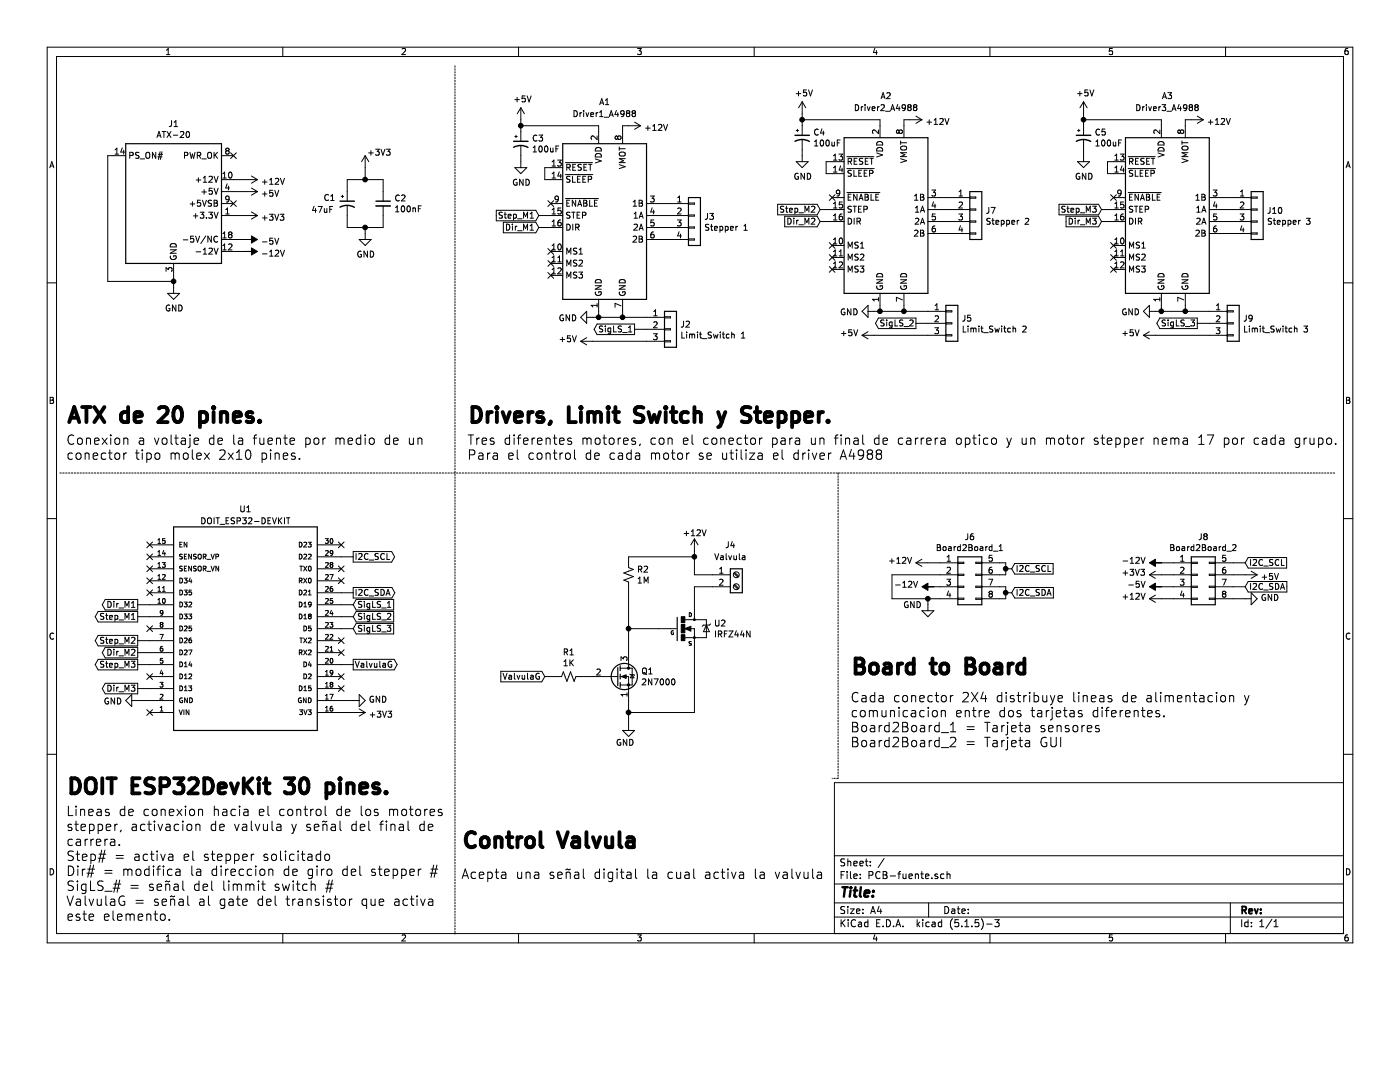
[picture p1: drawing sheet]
EESchema Schematic File Version 4
EELAYER 30 0
EELAYER END
$Descr A4 11693 8268
encoding utf-8
Sheet 1 1
Title ""
Date ""
Rev ""
Comp ""
Comment1 ""
Comment2 ""
Comment3 ""
Comment4 ""
$EndDescr
$Comp
L Driver_Motor:Pololu_Breakout_A4988 A1
U 1 1
P 5000 1800
F 0 "A1" H 5050 2750 50  0000 C CNN
F 1 "Driver1_A4988" H 5050 2650 50  0000 C CNN
F 2 "Module:Pololu_Breakout-16_15.2x20.3mm" H 5275 1050 50  0001 L CNN
F 3 "https://www.pololu.com/product/2980/pictures" H 5100 1500 50  0001 C CNN
	1    5000 1800
	1    0    0    -1  
$EndComp
$Comp
L Driver_Motor:Pololu_Breakout_A4988 A2
U 1 1
P 7350 1750
F 0 "A2" H 7400 2700 50  0000 C CNN
F 1 "Driver2_A4988" H 7400 2600 50  0000 C CNN
F 2 "Module:Pololu_Breakout-16_15.2x20.3mm" H 7625 1000 50  0001 L CNN
F 3 "https://www.pololu.com/product/2980/pictures" H 7450 1450 50  0001 C CNN
	1    7350 1750
	1    0    0    -1  
$EndComp
$Comp
L Connector:Screw_Terminal_01x02 J4
U 1 1
P 6150 4800
F 0 "J4" H 6100 5050 50  0000 C CNN
F 1 "Valvula" H 6100 4950 50  0000 C CNN
F 2 "TerminalBlock:TerminalBlock_bornier-2_P5.08mm" H 6150 4800 50  0001 C CNN
F 3 "~" H 6150 4800 50  0001 C CNN
	1    6150 4800
	1    0    0    -1  
$EndComp
$Comp
L Connector_Generic:Conn_01x04 J3
U 1 1
P 5800 1800
F 0 "J3" H 5880 1792 50  0000 L CNN
F 1 "Stepper 1" H 5880 1701 50  0000 L CNN
F 2 "Connector_Molex:Molex_KK-254_AE-6410-04A_1x04_P2.54mm_Vertical" H 5800 1800 50  0001 C CNN
F 3 "~" H 5800 1800 50  0001 C CNN
	1    5800 1800
	1    0    0    -1  
$EndComp
$Comp
L Connector_Generic:Conn_01x04 J7
U 1 1
P 8150 1750
F 0 "J7" H 8230 1742 50  0000 L CNN
F 1 "Stepper 2" H 8230 1651 50  0000 L CNN
F 2 "Connector_Molex:Molex_KK-254_AE-6410-04A_1x04_P2.54mm_Vertical" H 8150 1750 50  0001 C CNN
F 3 "~" H 8150 1750 50  0001 C CNN
	1    8150 1750
	1    0    0    -1  
$EndComp
$Comp
L Connector_Generic:Conn_01x04 J10
U 1 1
P 10500 1750
F 0 "J10" H 10580 1742 50  0000 L CNN
F 1 "Stepper 3" H 10580 1651 50  0000 L CNN
F 2 "Connector_Molex:Molex_KK-254_AE-6410-04A_1x04_P2.54mm_Vertical" H 10500 1750 50  0001 C CNN
F 3 "~" H 10500 1750 50  0001 C CNN
	1    10500 1750
	1    0    0    -1  
$EndComp
$Comp
L Connector_Generic:Conn_01x03 J2
U 1 1
P 5600 2750
F 0 "J2" H 5680 2792 50  0000 L CNN
F 1 "Limit_Switch 1" H 5680 2701 50  0000 L CNN
F 2 "Connector_Molex:Molex_KK-254_AE-6410-03A_1x03_P2.54mm_Vertical" H 5600 2750 50  0001 C CNN
F 3 "~" H 5600 2750 50  0001 C CNN
	1    5600 2750
	1    0    0    -1  
$EndComp
$Comp
L Connector_Generic:Conn_01x03 J5
U 1 1
P 7950 2700
F 0 "J5" H 8030 2742 50  0000 L CNN
F 1 "Limit_Switch 2" H 8030 2651 50  0000 L CNN
F 2 "Connector_Molex:Molex_KK-254_AE-6410-03A_1x03_P2.54mm_Vertical" H 7950 2700 50  0001 C CNN
F 3 "~" H 7950 2700 50  0001 C CNN
	1    7950 2700
	1    0    0    -1  
$EndComp
$Comp
L Connector_Generic:Conn_01x03 J9
U 1 1
P 10300 2700
F 0 "J9" H 10380 2742 50  0000 L CNN
F 1 "Limit_Switch 3" H 10380 2651 50  0000 L CNN
F 2 "Connector_Molex:Molex_KK-254_AE-6410-03A_1x03_P2.54mm_Vertical" H 10300 2700 50  0001 C CNN
F 3 "~" H 10300 2700 50  0001 C CNN
	1    10300 2700
	1    0    0    -1  
$EndComp
$Comp
L Connector_Generic:Conn_02x04_Top_Bottom J6
U 1 1
P 8050 4800
F 0 "J6" H 8100 5117 50  0000 C CNN
F 1 "Board2Board_1" H 8100 5026 50  0000 C CNN
F 2 "Connector_PinSocket_2.54mm:PinSocket_2x04_P2.54mm_Vertical" H 8050 4800 50  0001 C CNN
F 3 "~" H 8050 4800 50  0001 C CNN
	1    8050 4800
	1    0    0    -1  
$EndComp
Wire Wire Line
	9700 2600 9700 2550
Wire Wire Line
	9900 2600 9900 2550
NoConn ~ 9300 1650
NoConn ~ 9300 2050
NoConn ~ 9300 2150
NoConn ~ 9300 2250
Text GLabel 9200 1750 0    50   Input ~ 0
Step_M3
Text GLabel 9200 1850 0    50   Input ~ 0
Dir_M3
Wire Wire Line
	9200 1750 9300 1750
Wire Wire Line
	9200 1850 9300 1850
$Comp
L power:GND #PWR0101
U 1 1
P 9650 2600
F 0 "#PWR0101" H 9650 2350 50  0001 C CNN
F 1 "GND" V 9655 2472 50  0000 R CNN
F 2 "" H 9650 2600 50  0001 C CNN
F 3 "" H 9650 2600 50  0001 C CNN
	1    9650 2600
	0    1    1    0   
$EndComp
Wire Wire Line
	9700 2600 9900 2600
Wire Wire Line
	9650 2600 9700 2600
Connection ~ 9700 2600
Wire Wire Line
	10200 1650 10300 1650
Wire Wire Line
	10200 1750 10300 1750
Wire Wire Line
	10200 1850 10300 1850
Wire Wire Line
	10200 1950 10300 1950
$Comp
L power:+12V #PWR0102
U 1 1
P 9950 1000
F 0 "#PWR0102" H 9950 850 50  0001 C CNN
F 1 "+12V" V 9965 1128 50  0000 L CNN
F 2 "" H 9950 1000 50  0001 C CNN
F 3 "" H 9950 1000 50  0001 C CNN
	1    9950 1000
	0    1    1    0   
$EndComp
$Comp
L Driver_Motor:Pololu_Breakout_A4988 A3
U 1 1
P 9700 1750
F 0 "A3" H 9750 2700 50  0000 C CNN
F 1 "Driver3_A4988" H 9750 2600 50  0000 C CNN
F 2 "Module:Pololu_Breakout-16_15.2x20.3mm" H 9975 1000 50  0001 L CNN
F 3 "https://www.pololu.com/product/2980/pictures" H 9800 1450 50  0001 C CNN
	1    9700 1750
	1    0    0    -1  
$EndComp
Wire Wire Line
	9900 1050 9900 1000
Wire Wire Line
	9900 1000 9950 1000
$Comp
L power:+5V #PWR0103
U 1 1
P 9050 950
F 0 "#PWR0103" H 9050 800 50  0001 C CNN
F 1 "+5V" H 9065 1123 50  0000 C CNN
F 2 "" H 9050 950 50  0001 C CNN
F 3 "" H 9050 950 50  0001 C CNN
	1    9050 950 
	1    0    0    -1  
$EndComp
$Comp
L Device:CP1_Small C5
U 1 1
P 9050 1150
F 0 "C5" H 9141 1196 50  0000 L CNN
F 1 "100uF" H 9141 1105 50  0000 L CNN
F 2 "Capacitor_THT:CP_Radial_D5.0mm_P2.50mm" H 9050 1150 50  0001 C CNN
F 3 "~" H 9050 1150 50  0001 C CNN
	1    9050 1150
	1    0    0    -1  
$EndComp
$Comp
L power:GND #PWR0104
U 1 1
P 9050 1300
F 0 "#PWR0104" H 9050 1050 50  0001 C CNN
F 1 "GND" H 9055 1127 50  0000 C CNN
F 2 "" H 9050 1300 50  0001 C CNN
F 3 "" H 9050 1300 50  0001 C CNN
	1    9050 1300
	1    0    0    -1  
$EndComp
Wire Wire Line
	9050 1050 9050 1000
Wire Wire Line
	9700 1050 9700 1000
Wire Wire Line
	9700 1000 9050 1000
Connection ~ 9050 1000
Wire Wire Line
	9050 1000 9050 950 
Wire Wire Line
	9050 1300 9050 1250
Wire Wire Line
	7850 1650 7950 1650
Wire Wire Line
	7850 1750 7950 1750
Wire Wire Line
	7850 1850 7950 1850
Wire Wire Line
	7850 1950 7950 1950
$Comp
L power:+5V #PWR0105
U 1 1
P 4350 1000
F 0 "#PWR0105" H 4350 850 50  0001 C CNN
F 1 "+5V" H 4365 1173 50  0000 C CNN
F 2 "" H 4350 1000 50  0001 C CNN
F 3 "" H 4350 1000 50  0001 C CNN
	1    4350 1000
	1    0    0    -1  
$EndComp
$Comp
L Device:CP1_Small C3
U 1 1
P 4350 1200
F 0 "C3" H 4441 1246 50  0000 L CNN
F 1 "100uF" H 4441 1155 50  0000 L CNN
F 2 "Capacitor_THT:CP_Radial_D5.0mm_P2.50mm" H 4350 1200 50  0001 C CNN
F 3 "~" H 4350 1200 50  0001 C CNN
	1    4350 1200
	1    0    0    -1  
$EndComp
$Comp
L power:GND #PWR0106
U 1 1
P 4350 1350
F 0 "#PWR0106" H 4350 1100 50  0001 C CNN
F 1 "GND" H 4355 1177 50  0000 C CNN
F 2 "" H 4350 1350 50  0001 C CNN
F 3 "" H 4350 1350 50  0001 C CNN
	1    4350 1350
	1    0    0    -1  
$EndComp
Wire Wire Line
	4350 1100 4350 1050
Wire Wire Line
	5000 1050 4350 1050
Connection ~ 4350 1050
Wire Wire Line
	4350 1050 4350 1000
Wire Wire Line
	4350 1350 4350 1300
$Comp
L power:+12V #PWR0107
U 1 1
P 7600 1000
F 0 "#PWR0107" H 7600 850 50  0001 C CNN
F 1 "+12V" V 7615 1128 50  0000 L CNN
F 2 "" H 7600 1000 50  0001 C CNN
F 3 "" H 7600 1000 50  0001 C CNN
	1    7600 1000
	0    1    1    0   
$EndComp
Wire Wire Line
	7550 1050 7550 1000
Wire Wire Line
	7550 1000 7600 1000
Wire Wire Line
	7350 1050 7350 1000
Wire Wire Line
	6950 1450 6900 1450
Wire Wire Line
	6900 1450 6900 1350
Wire Wire Line
	6900 1350 6950 1350
Text GLabel 6850 1750 0    50   Input ~ 0
Step_M2
NoConn ~ 6950 1650
NoConn ~ 6950 2050
NoConn ~ 6950 2150
NoConn ~ 6950 2250
Text GLabel 6850 1850 0    50   Input ~ 0
Dir_M2
Wire Wire Line
	6850 1750 6950 1750
Wire Wire Line
	6850 1850 6950 1850
Wire Wire Line
	7350 2550 7350 2600
Wire Wire Line
	7350 2600 7550 2600
Wire Wire Line
	7550 2600 7550 2550
$Comp
L power:GND #PWR0108
U 1 1
P 7300 2600
F 0 "#PWR0108" H 7300 2350 50  0001 C CNN
F 1 "GND" V 7305 2472 50  0000 R CNN
F 2 "" H 7300 2600 50  0001 C CNN
F 3 "" H 7300 2600 50  0001 C CNN
	1    7300 2600
	0    1    1    0   
$EndComp
Wire Wire Line
	7300 2600 7350 2600
Connection ~ 7350 2600
Wire Wire Line
	5500 1700 5600 1700
Wire Wire Line
	5500 1800 5600 1800
Wire Wire Line
	5500 1900 5600 1900
Wire Wire Line
	5500 2000 5600 2000
$Comp
L power:+12V #PWR0109
U 1 1
P 5250 1050
F 0 "#PWR0109" H 5250 900 50  0001 C CNN
F 1 "+12V" V 5265 1178 50  0000 L CNN
F 2 "" H 5250 1050 50  0001 C CNN
F 3 "" H 5250 1050 50  0001 C CNN
	1    5250 1050
	0    1    1    0   
$EndComp
$Comp
L power:GND #PWR0110
U 1 1
P 4950 2650
F 0 "#PWR0110" H 4950 2400 50  0001 C CNN
F 1 "GND" V 4955 2522 50  0000 R CNN
F 2 "" H 4950 2650 50  0001 C CNN
F 3 "" H 4950 2650 50  0001 C CNN
	1    4950 2650
	0    1    1    0   
$EndComp
Wire Wire Line
	5000 1100 5000 1050
Wire Wire Line
	5200 1100 5200 1050
Wire Wire Line
	5200 1050 5250 1050
Wire Wire Line
	4600 1500 4550 1500
Wire Wire Line
	4550 1500 4550 1400
Wire Wire Line
	4550 1400 4600 1400
Wire Wire Line
	5000 2600 5000 2650
Wire Wire Line
	5000 2650 5200 2650
Wire Wire Line
	5200 2650 5200 2600
Wire Wire Line
	4950 2650 5000 2650
Connection ~ 5000 2650
NoConn ~ 4600 1700
NoConn ~ 4600 2100
NoConn ~ 4600 2200
NoConn ~ 4600 2300
Text GLabel 4500 1800 0    50   Input ~ 0
Step_M1
Text GLabel 4500 1900 0    50   Input ~ 0
Dir_M1
Wire Wire Line
	4500 1800 4600 1800
Wire Wire Line
	4500 1900 4600 1900
Text GLabel 10000 2700 0    50   Output ~ 0
SigLS_3
$Comp
L power:+5V #PWR0111
U 1 1
P 9650 2800
F 0 "#PWR0111" H 9650 2650 50  0001 C CNN
F 1 "+5V" V 9665 2928 50  0000 L CNN
F 2 "" H 9650 2800 50  0001 C CNN
F 3 "" H 9650 2800 50  0001 C CNN
	1    9650 2800
	0    -1   -1   0   
$EndComp
Wire Wire Line
	10100 2700 10000 2700
Wire Wire Line
	10100 2600 9900 2600
Connection ~ 9900 2600
Wire Wire Line
	10100 2800 9650 2800
Wire Wire Line
	7750 2600 7550 2600
Connection ~ 7550 2600
Text GLabel 7650 2700 0    50   Output ~ 0
SigLS_2
Wire Wire Line
	7650 2700 7750 2700
$Comp
L power:+5V #PWR0112
U 1 1
P 7300 2800
F 0 "#PWR0112" H 7300 2650 50  0001 C CNN
F 1 "+5V" V 7315 2928 50  0000 L CNN
F 2 "" H 7300 2800 50  0001 C CNN
F 3 "" H 7300 2800 50  0001 C CNN
	1    7300 2800
	0    -1   -1   0   
$EndComp
Wire Wire Line
	7300 2800 7750 2800
Wire Wire Line
	5400 2650 5200 2650
Connection ~ 5200 2650
Text GLabel 5300 2750 0    50   Output ~ 0
SigLS_1
Wire Wire Line
	5400 2750 5300 2750
$Comp
L power:+5V #PWR0113
U 1 1
P 4950 2850
F 0 "#PWR0113" H 4950 2700 50  0001 C CNN
F 1 "+5V" V 4965 2978 50  0000 L CNN
F 2 "" H 4950 2850 50  0001 C CNN
F 3 "" H 4950 2850 50  0001 C CNN
	1    4950 2850
	0    -1   -1   0   
$EndComp
Wire Wire Line
	4950 2850 5400 2850
$Comp
L PCB-fuente-rescue:DOIT_ESP32-DEVKIT-ESP32-DEVKITC-32D U1
U 1 1
P 2050 5250
F 0 "U1" H 2050 6250 50  0000 C CNN
F 1 "DOIT_ESP32-DEVKIT" H 2050 6150 50  0000 C CNN
F 2 "ESP32-DEVKITC-32D:MODULE_ESP32-DEVKITC-30" H 2050 5250 50  0001 L BNN
F 3 "4" H 2050 5250 50  0001 L BNN
F 4 "Espressif Systems" H 2050 5250 50  0001 L BNN "Campo4"
	1    2050 5250
	1    0    0    -1  
$EndComp
$Comp
L power:GND #PWR0114
U 1 1
P 1150 5850
F 0 "#PWR0114" H 1150 5600 50  0001 C CNN
F 1 "GND" V 1155 5722 50  0000 R CNN
F 2 "" H 1150 5850 50  0001 C CNN
F 3 "" H 1150 5850 50  0001 C CNN
	1    1150 5850
	0    1    1    0   
$EndComp
$Comp
L power:+3V3 #PWR0115
U 1 1
P 2950 5950
F 0 "#PWR0115" H 2950 5800 50  0001 C CNN
F 1 "+3V3" V 2965 6078 50  0000 L CNN
F 2 "" H 2950 5950 50  0001 C CNN
F 3 "" H 2950 5950 50  0001 C CNN
	1    2950 5950
	0    1    1    0   
$EndComp
Text GLabel 2950 5250 2    50   Input ~ 0
SigLS_3
Text GLabel 2950 5150 2    50   Input ~ 0
SigLS_2
Text GLabel 2950 5050 2    50   Input ~ 0
SigLS_1
Text GLabel 1150 5150 0    50   Output ~ 0
Step_M1
Text GLabel 1150 5050 0    50   Output ~ 0
Dir_M1
Text GLabel 1150 5350 0    50   Output ~ 0
Step_M2
Text GLabel 1150 5450 0    50   Output ~ 0
Dir_M2
Text GLabel 1150 5550 0    50   Output ~ 0
Step_M3
Text GLabel 1150 5750 0    50   Output ~ 0
Dir_M3
$Comp
L power:GND #PWR0116
U 1 1
P 1450 2400
F 0 "#PWR0116" H 1450 2150 50  0001 C CNN
F 1 "GND" H 1455 2227 50  0000 C CNN
F 2 "" H 1450 2400 50  0001 C CNN
F 3 "" H 1450 2400 50  0001 C CNN
	1    1450 2400
	1    0    0    -1  
$EndComp
$Comp
L Connector:ATX-20 J1
U 1 1
P 1450 1700
F 0 "J1" H 1450 2367 50  0000 C CNN
F 1 "ATX-20" H 1450 2276 50  0000 C CNN
F 2 "Connector_Molex:Molex_Mini-Fit_Jr_5566-20A_2x10_P4.20mm_Vertical" H 1450 1600 50  0001 C CNN
F 3 "https://web.aub.edu.lb/pub/docs/atx_201.pdf#page=20" H 2550 1150 50  0001 C CNN
	1    1450 1700
	1    0    0    -1  
$EndComp
Wire Wire Line
	900  2350 1450 2350
NoConn ~ 1950 1300
$Comp
L power:+12V #PWR0117
U 1 1
P 2050 1500
F 0 "#PWR0117" H 2050 1350 50  0001 C CNN
F 1 "+12V" V 2065 1628 50  0000 L CNN
F 2 "" H 2050 1500 50  0001 C CNN
F 3 "" H 2050 1500 50  0001 C CNN
	1    2050 1500
	0    1    1    0   
$EndComp
$Comp
L power:+5V #PWR0118
U 1 1
P 2050 1600
F 0 "#PWR0118" H 2050 1450 50  0001 C CNN
F 1 "+5V" V 2065 1728 50  0000 L CNN
F 2 "" H 2050 1600 50  0001 C CNN
F 3 "" H 2050 1600 50  0001 C CNN
	1    2050 1600
	0    1    1    0   
$EndComp
$Comp
L power:-5V #PWR0119
U 1 1
P 2050 2000
F 0 "#PWR0119" H 2050 2100 50  0001 C CNN
F 1 "-5V" V 2065 2128 50  0000 L CNN
F 2 "" H 2050 2000 50  0001 C CNN
F 3 "" H 2050 2000 50  0001 C CNN
	1    2050 2000
	0    1    1    0   
$EndComp
$Comp
L power:-12V #PWR0120
U 1 1
P 2050 2100
F 0 "#PWR0120" H 2050 2200 50  0001 C CNN
F 1 "-12V" V 2065 2228 50  0000 L CNN
F 2 "" H 2050 2100 50  0001 C CNN
F 3 "" H 2050 2100 50  0001 C CNN
	1    2050 2100
	0    1    1    0   
$EndComp
$Comp
L power:+3V3 #PWR0121
U 1 1
P 2050 1800
F 0 "#PWR0121" H 2050 1650 50  0001 C CNN
F 1 "+3V3" V 2065 1928 50  0000 L CNN
F 2 "" H 2050 1800 50  0001 C CNN
F 3 "" H 2050 1800 50  0001 C CNN
	1    2050 1800
	0    1    1    0   
$EndComp
Wire Wire Line
	2050 1500 1950 1500
Wire Wire Line
	2050 1600 1950 1600
Wire Wire Line
	2050 1800 1950 1800
Wire Wire Line
	2050 2000 1950 2000
Wire Wire Line
	2050 2100 1950 2100
Wire Wire Line
	7750 4700 7850 4700
$Comp
L power:+12V #PWR0122
U 1 1
P 7750 4700
F 0 "#PWR0122" H 7750 4550 50  0001 C CNN
F 1 "+12V" V 7765 4828 50  0000 L CNN
F 2 "" H 7750 4700 50  0001 C CNN
F 3 "" H 7750 4700 50  0001 C CNN
	1    7750 4700
	0    -1   -1   0   
$EndComp
$Comp
L power:-12V #PWR0123
U 1 1
P 7800 4900
F 0 "#PWR0123" H 7800 5000 50  0001 C CNN
F 1 "-12V" V 7815 5028 50  0000 L CNN
F 2 "" H 7800 4900 50  0001 C CNN
F 3 "" H 7800 4900 50  0001 C CNN
	1    7800 4900
	0    -1   -1   0   
$EndComp
$Comp
L Connector_Generic:Conn_02x04_Top_Bottom J8
U 1 1
P 10000 4800
F 0 "J8" H 10050 5117 50  0000 C CNN
F 1 "Board2Board_2" H 10050 5026 50  0000 C CNN
F 2 "Connector_PinSocket_2.54mm:PinSocket_2x04_P2.54mm_Vertical" H 10000 4800 50  0001 C CNN
F 3 "~" H 10000 4800 50  0001 C CNN
	1    10000 4800
	1    0    0    -1  
$EndComp
$Comp
L power:GND #PWR0124
U 1 1
P 10400 5000
F 0 "#PWR0124" H 10400 4750 50  0001 C CNN
F 1 "GND" V 10405 4872 50  0000 R CNN
F 2 "" H 10400 5000 50  0001 C CNN
F 3 "" H 10400 5000 50  0001 C CNN
	1    10400 5000
	0    -1   -1   0   
$EndComp
$Comp
L power:-5V #PWR0125
U 1 1
P 9700 4900
F 0 "#PWR0125" H 9700 5000 50  0001 C CNN
F 1 "-5V" V 9715 5028 50  0000 L CNN
F 2 "" H 9700 4900 50  0001 C CNN
F 3 "" H 9700 4900 50  0001 C CNN
	1    9700 4900
	0    -1   -1   0   
$EndComp
$Comp
L power:-12V #PWR0126
U 1 1
P 9700 4700
F 0 "#PWR0126" H 9700 4800 50  0001 C CNN
F 1 "-12V" V 9715 4828 50  0000 L CNN
F 2 "" H 9700 4700 50  0001 C CNN
F 3 "" H 9700 4700 50  0001 C CNN
	1    9700 4700
	0    -1   -1   0   
$EndComp
$Comp
L power:+3V3 #PWR0127
U 1 1
P 9700 4800
F 0 "#PWR0127" H 9700 4650 50  0001 C CNN
F 1 "+3V3" V 9715 4928 50  0000 L CNN
F 2 "" H 9700 4800 50  0001 C CNN
F 3 "" H 9700 4800 50  0001 C CNN
	1    9700 4800
	0    -1   -1   0   
$EndComp
$Comp
L power:+5V #PWR0128
U 1 1
P 10400 4800
F 0 "#PWR0128" H 10400 4650 50  0001 C CNN
F 1 "+5V" V 10415 4928 50  0000 L CNN
F 2 "" H 10400 4800 50  0001 C CNN
F 3 "" H 10400 4800 50  0001 C CNN
	1    10400 4800
	0    1    1    0   
$EndComp
$Comp
L power:+12V #PWR0129
U 1 1
P 9700 5000
F 0 "#PWR0129" H 9700 4850 50  0001 C CNN
F 1 "+12V" V 9715 5128 50  0000 L CNN
F 2 "" H 9700 5000 50  0001 C CNN
F 3 "" H 9700 5000 50  0001 C CNN
	1    9700 5000
	0    -1   -1   0   
$EndComp
Wire Wire Line
	9700 4700 9800 4700
Wire Wire Line
	9700 4900 9800 4900
Wire Wire Line
	9700 5000 9800 5000
Wire Wire Line
	10300 4700 10400 4700
Wire Wire Line
	10300 4900 10400 4900
Wire Wire Line
	10300 5000 10400 5000
Wire Wire Line
	1250 5850 1150 5850
$Comp
L power:GND #PWR0130
U 1 1
P 2950 5850
F 0 "#PWR0130" H 2950 5600 50  0001 C CNN
F 1 "GND" V 2955 5722 50  0000 R CNN
F 2 "" H 2950 5850 50  0001 C CNN
F 3 "" H 2950 5850 50  0001 C CNN
	1    2950 5850
	0    -1   -1   0   
$EndComp
Wire Wire Line
	2950 5850 2850 5850
Wire Wire Line
	2950 5950 2850 5950
$Comp
L power:+5V #PWR0131
U 1 1
P 6700 950
F 0 "#PWR0131" H 6700 800 50  0001 C CNN
F 1 "+5V" H 6715 1123 50  0000 C CNN
F 2 "" H 6700 950 50  0001 C CNN
F 3 "" H 6700 950 50  0001 C CNN
	1    6700 950 
	1    0    0    -1  
$EndComp
$Comp
L Device:CP1_Small C4
U 1 1
P 6700 1150
F 0 "C4" H 6791 1196 50  0000 L CNN
F 1 "100uF" H 6791 1105 50  0000 L CNN
F 2 "Capacitor_THT:CP_Radial_D5.0mm_P2.50mm" H 6700 1150 50  0001 C CNN
F 3 "~" H 6700 1150 50  0001 C CNN
	1    6700 1150
	1    0    0    -1  
$EndComp
$Comp
L power:GND #PWR0132
U 1 1
P 6700 1300
F 0 "#PWR0132" H 6700 1050 50  0001 C CNN
F 1 "GND" H 6705 1127 50  0000 C CNN
F 2 "" H 6700 1300 50  0001 C CNN
F 3 "" H 6700 1300 50  0001 C CNN
	1    6700 1300
	1    0    0    -1  
$EndComp
Wire Wire Line
	7350 1000 6700 1000
Wire Wire Line
	6700 1000 6700 1050
Wire Wire Line
	6700 1250 6700 1300
Wire Wire Line
	6700 950  6700 1000
Connection ~ 6700 1000
Text GLabel 2950 5550 2    50   Output ~ 0
ValvulaG
Text GLabel 2950 4650 2    50   Output ~ 0
I2C_SCL
Text GLabel 2950 4950 2    50   Output ~ 0
I2C_SDA
Wire Wire Line
	2950 4650 2850 4650
Wire Wire Line
	2950 4950 2850 4950
$Comp
L power:+12V #PWR0133
U 1 1
P 5800 4600
F 0 "#PWR0133" H 5800 4450 50  0001 C CNN
F 1 "+12V" H 5700 4750 50  0000 L CNN
F 2 "" H 5800 4600 50  0001 C CNN
F 3 "" H 5800 4600 50  0001 C CNN
	1    5800 4600
	1    0    0    -1  
$EndComp
NoConn ~ 1950 1700
Wire Wire Line
	2950 5550 2850 5550
NoConn ~ 1250 4550
NoConn ~ 1250 4650
NoConn ~ 1250 4750
NoConn ~ 1250 5950
NoConn ~ 2850 5650
NoConn ~ 2850 5350
NoConn ~ 2850 4850
NoConn ~ 2850 4750
NoConn ~ 2850 4550
NoConn ~ 1250 5650
$Comp
L Device:R_Small_US R2
U 1 1
P 5250 4800
F 0 "R2" H 5318 4846 50  0000 L CNN
F 1 "1M" H 5318 4755 50  0000 L CNN
F 2 "Resistor_SMD:R_0805_2012Metric" H 5250 4800 50  0001 C CNN
F 3 "~" H 5250 4800 50  0001 C CNN
	1    5250 4800
	1    0    0    -1  
$EndComp
$Comp
L Device:R_Small_US R1
U 1 1
P 4750 5650
F 0 "R1" V 4545 5650 50  0000 C CNN
F 1 "1K" V 4636 5650 50  0000 C CNN
F 2 "Resistor_SMD:R_0805_2012Metric" H 4750 5650 50  0001 C CNN
F 3 "~" H 4750 5650 50  0001 C CNN
	1    4750 5650
	0    1    1    0   
$EndComp
Wire Wire Line
	1250 5050 1150 5050
Wire Wire Line
	1250 5150 1150 5150
Wire Wire Line
	1250 5350 1150 5350
Wire Wire Line
	1250 5450 1150 5450
Wire Wire Line
	1250 5550 1150 5550
Wire Wire Line
	1250 5750 1150 5750
Wire Wire Line
	2950 5050 2850 5050
Wire Wire Line
	2950 5150 2850 5150
Wire Wire Line
	2950 5250 2850 5250
NoConn ~ 1250 4850
NoConn ~ 1250 4950
NoConn ~ 1250 5250
NoConn ~ 2850 5750
NoConn ~ 2850 5450
$Comp
L power:GND #PWR0134
U 1 1
P 7750 5050
F 0 "#PWR0134" H 7750 4800 50  0001 C CNN
F 1 "GND" H 7700 5050 50  0000 R CNN
F 2 "" H 7750 5050 50  0001 C CNN
F 3 "" H 7750 5050 50  0001 C CNN
	1    7750 5050
	1    0    0    -1  
$EndComp
Wire Wire Line
	7800 4900 7850 4900
Wire Wire Line
	7450 4800 7450 5000
Wire Wire Line
	7450 5000 7750 5000
Wire Wire Line
	7450 4800 7850 4800
Wire Wire Line
	7750 5050 7750 5000
Connection ~ 7750 5000
Wire Wire Line
	7750 5000 7850 5000
Text GLabel 8450 4950 2    50   Input ~ 0
I2C_SDA
Text GLabel 8450 4750 2    50   Input ~ 0
I2C_SCL
Wire Wire Line
	8350 4700 8400 4700
Wire Wire Line
	8400 4700 8400 4750
Wire Wire Line
	8400 4800 8350 4800
Wire Wire Line
	8450 4750 8400 4750
Connection ~ 8400 4750
Wire Wire Line
	8400 4750 8400 4800
Wire Wire Line
	8350 4900 8400 4900
Wire Wire Line
	8400 4900 8400 4950
Wire Wire Line
	8400 5000 8350 5000
Wire Wire Line
	8400 4950 8450 4950
Connection ~ 8400 4950
Wire Wire Line
	8400 4950 8400 5000
Wire Wire Line
	9700 4800 9800 4800
Text GLabel 10400 4700 2    50   Input ~ 0
I2C_SCL
Text GLabel 10400 4900 2    50   Input ~ 0
I2C_SDA
Wire Wire Line
	10400 4800 10300 4800
$Comp
L power:+3V3 #PWR0135
U 1 1
P 3050 1400
F 0 "#PWR0135" H 3050 1250 50  0001 C CNN
F 1 "+3V3" H 3065 1528 50  0000 L CNN
F 2 "" H 3050 1400 50  0001 C CNN
F 3 "" H 3050 1400 50  0001 C CNN
	1    3050 1400
	1    0    0    -1  
$EndComp
$Comp
L power:GND #PWR0136
U 1 1
P 3050 1950
F 0 "#PWR0136" H 3050 1700 50  0001 C CNN
F 1 "GND" H 3055 1777 50  0000 C CNN
F 2 "" H 3050 1950 50  0001 C CNN
F 3 "" H 3050 1950 50  0001 C CNN
	1    3050 1950
	1    0    0    -1  
$EndComp
$Comp
L Device:CP1_Small C1
U 1 1
P 2900 1700
F 0 "C1" H 2700 1750 50  0000 L CNN
F 1 "47uF" H 2600 1650 50  0000 L CNN
F 2 "Capacitor_THT:CP_Radial_D5.0mm_P2.50mm" H 2900 1700 50  0001 C CNN
F 3 "~" H 2900 1700 50  0001 C CNN
	1    2900 1700
	1    0    0    -1  
$EndComp
$Comp
L Device:C_Small C2
U 1 1
P 3200 1700
F 0 "C2" H 3292 1746 50  0000 L CNN
F 1 "100nF" H 3292 1655 50  0000 L CNN
F 2 "Capacitor_SMD:C_0805_2012Metric" H 3200 1700 50  0001 C CNN
F 3 "~" H 3200 1700 50  0001 C CNN
	1    3200 1700
	1    0    0    -1  
$EndComp
Wire Wire Line
	2900 1600 2900 1500
Wire Wire Line
	2900 1500 3050 1500
Wire Wire Line
	3200 1500 3200 1600
Wire Wire Line
	2900 1800 2900 1900
Wire Wire Line
	2900 1900 3050 1900
Wire Wire Line
	3200 1900 3200 1800
Wire Wire Line
	3050 1950 3050 1900
Connection ~ 3050 1900
Wire Wire Line
	3050 1900 3200 1900
Wire Wire Line
	3050 1400 3050 1500
Connection ~ 3050 1500
Wire Wire Line
	3050 1500 3200 1500
$Comp
L PCB-fuente-rescue:IRFZ44N-IRFZ44N U2
U 1 1
P 5800 5250
F 0 "U2" H 5962 5296 50  0000 L CNN
F 1 "IRFZ44N" H 5962 5205 50  0000 L CNN
F 2 "Package_TO_SOT_THT:TO-220F-3_Vertical" H 5800 5250 50  0001 L BNN
F 3 "" H 5800 5250 50  0001 C CNN
	1    5800 5250
	1    0    0    -1  
$EndComp
$Comp
L Transistor_FET:2N7000 Q1
U 1 1
P 5150 5650
F 0 "Q1" H 5354 5696 50  0000 L CNN
F 1 "2N7000" H 5354 5605 50  0000 L CNN
F 2 "Package_TO_SOT_THT:TO-92_Inline" H 5350 5575 50  0001 L CIN
F 3 "https://www.fairchildsemi.com/datasheets/2N/2N7000.pdf" H 5150 5650 50  0001 L CNN
	1    5150 5650
	1    0    0    -1  
$EndComp
Text GLabel 4550 5650 0    50   Input ~ 0
ValvulaG
Wire Wire Line
	4650 5650 4550 5650
Wire Wire Line
	4950 5650 4850 5650
$Comp
L power:GND #PWR0137
U 1 1
P 5250 6050
F 0 "#PWR0137" H 5250 5800 50  0001 C CNN
F 1 "GND" H 5300 5900 50  0000 R CNN
F 2 "" H 5250 6050 50  0001 C CNN
F 3 "" H 5250 6050 50  0001 C CNN
	1    5250 6050
	1    0    0    -1  
$EndComp
Wire Wire Line
	5250 5950 5250 5850
Wire Wire Line
	5800 5450 5800 5950
Wire Wire Line
	5800 5950 5250 5950
Wire Wire Line
	5250 6050 5250 5950
Connection ~ 5250 5950
Wire Wire Line
	5500 5250 5250 5250
Wire Wire Line
	5250 5250 5250 5450
Wire Wire Line
	5950 4900 5800 4900
Wire Wire Line
	5800 4900 5800 5050
Wire Wire Line
	5800 4600 5800 4650
Wire Wire Line
	5800 4650 5250 4650
Wire Wire Line
	5250 4650 5250 4700
Wire Wire Line
	5250 4900 5250 5250
Connection ~ 5250 5250
Wire Wire Line
	5950 4800 5800 4800
Wire Wire Line
	5800 4800 5800 4650
Connection ~ 5800 4650
Wire Notes Line
	3800 550  3800 7800
Wire Notes Line
	500  3950 11150 3950
Wire Notes Line
	7000 3950 7000 6500
Wire Notes Line
	7000 6500 6950 6500
Text Notes 550  3550 0    126  ~ 25
ATX de 20 pines. 
Text Notes 3900 3550 0    126  ~ 25
Drivers, Limit Switch y Stepper. 
Text Notes 550  6650 0    126  ~ 25
DOIT ESP32DevKit 30 pines.
Text Notes 550  3850 0    79   ~ 0
Conexion a voltaje de la fuente por medio de un \nconector tipo molex 2x10 pines.
Text Notes 3900 3850 0    79   ~ 0
Tres diferentes motores, con el conector para un final de carrera optico y un motor stepper nema 17 por cada grupo. \nPara el control de cada motor se utiliza el driver A4988
Text Notes 550  7700 0    79   ~ 0
Lineas de conexion hacia el control de los motores \nstepper, activacion de valvula y señal del final de \ncarrera.\nStep# = activa el stepper solicitado\nDir# = modifica la direccion de giro del stepper #\nSigLS_# = señal del limmit switch #\nValvulaG = señal al gate del transistor que activa \neste elemento.
Text Notes 3850 7100 0    126  ~ 25
Control Valvula
Text Notes 3850 7350 0    79   ~ 0
Acepta una señal digital la cual activa la valvula
Text Notes 7100 5650 0    126  ~ 25
Board to Board
Text Notes 7100 6250 0    79   ~ 0
Cada conector 2X4 distribuye lineas de alimentacion y \ncomunicacion entre dos tarjetas diferentes.\nBoard2Board_1 = Tarjeta sensores\nBoard2Board_2 = Tarjeta GUI
Wire Wire Line
	950  1300 900  1300
Wire Wire Line
	900  1300 900  2350
Wire Wire Line
	1450 2300 1450 2350
Connection ~ 1450 2350
Wire Wire Line
	1450 2350 1450 2400
Wire Wire Line
	9300 1350 9250 1350
Wire Wire Line
	9250 1350 9250 1450
Wire Wire Line
	9250 1450 9300 1450
$EndSCHEMATC
